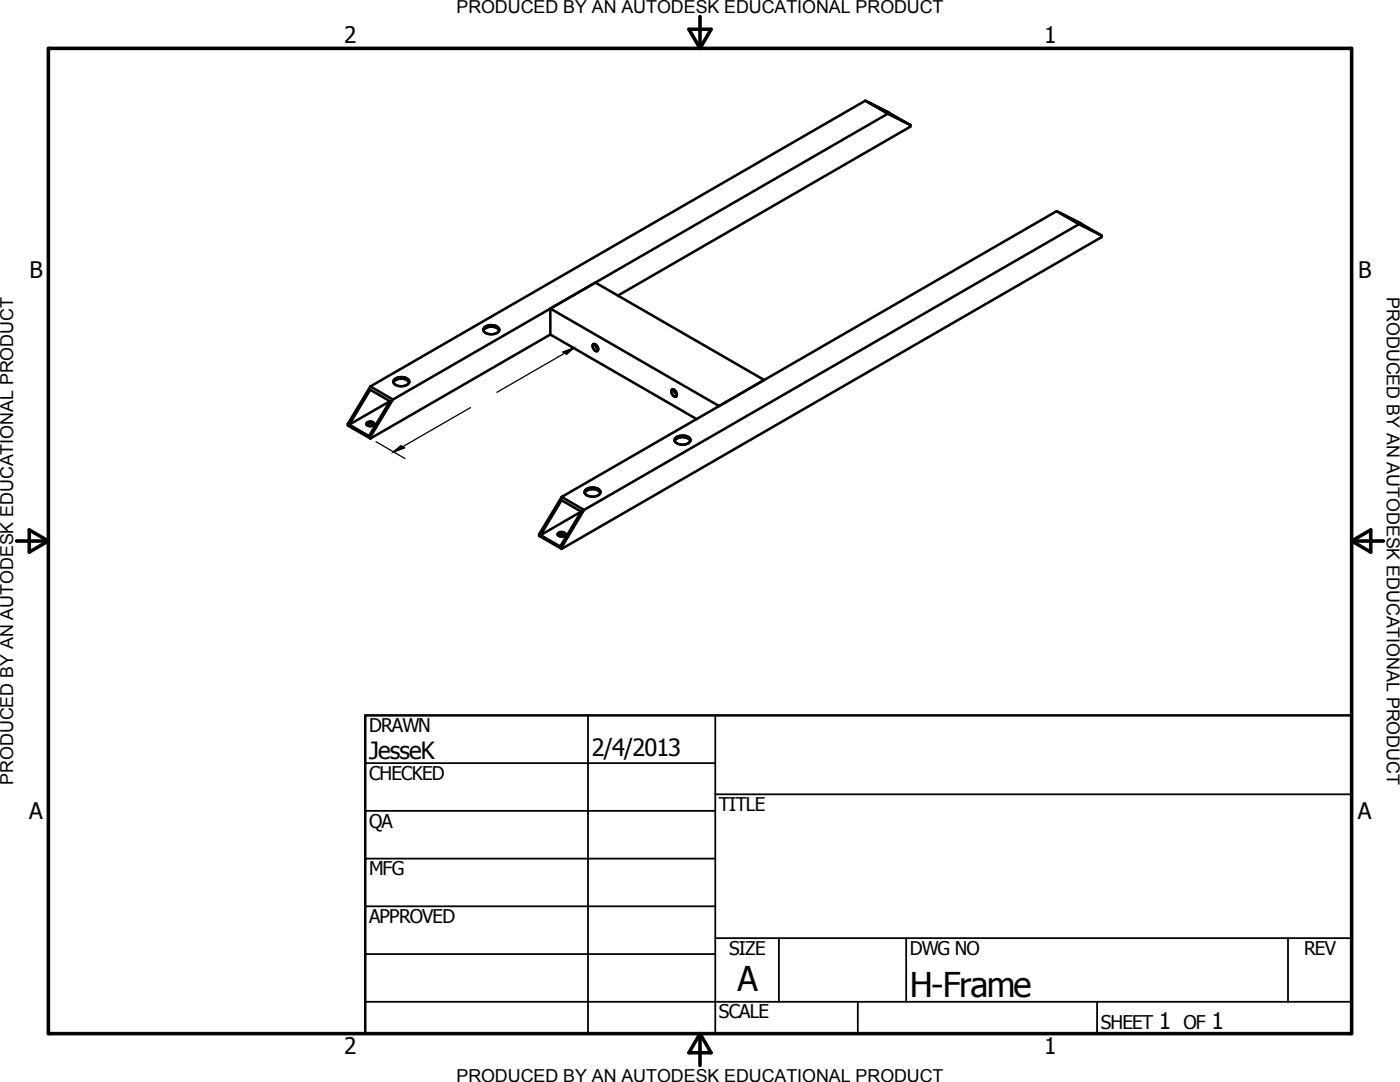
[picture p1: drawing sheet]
<svg xmlns="http://www.w3.org/2000/svg" width="279mm" height="216mm" viewBox="0 0 279 216" stroke-linecap="round" stroke-linejoin="round" font-family="sans-serif">
<g fill="none" stroke="#000" stroke-width=".51">
<path d="M172.7 20.1l-98.8 57M172.7 20.1l4.8 2.4M172.7 20.1l4.5 2.6M177.2 22.7l-98.8 57M177.2 22.7l4.5 2.2M177.2 22.7l4.2 2.1M177.5 22.5l3.9 2.3M177.5 22.5l-.3 .2M177.5 22.5l-4.2-2.1 3.9 2.3M181.4 24.8l.3 .1M181.7 24.9v.4l-58.4 33.7M210.9 42.1l4.4 2.6"/>
<path d="M210.9 42.1l-98.8 57.1M210.9 42.1l4.7 2.5M211.5 42.4l3.9 2.3M215.3 44.7l-98.7 57.1M215.3 44.4l.3 .2M215.3 44.7l4.5 2.3M215.4 44.7l4.2 2.1M215.6 44.6l4 2.2M215.6 44.6l-.2 .1M219.6 46.8l.2 .2M219.8 47v.3l-107.7 62.2M73.9 77.1l-4.5 7.5"/>
<path d="M73.9 77.1l4.5 2.6M78.4 79.7l-4.5 7.5M78.5 76.3a1.97 1.97 0 0 1 3.2 0M78.7 75.7a2.08 2.08 0 0 1 2.9 .3 1.12 1.12 0 0 1-1.4 1.1 1.22 1.22 0 0 1-1.6-1.2zM96.5 65.9a2.01 2.01 0 0 1 3.1 0M96.6 65.4a2.13 2.13 0 0 1 3 .2v.2a1.6 1.6 0 0 1-2 .8 .89 .89 0 0 1-1-1.2zM109.8 66.8l-35.9 20.7M109.8 66.8l29.2 16.8M109.8 61.6l9-5.2 33.7 19.4-9 5.2zM109.8 61.6v5.2M118.3 68.7a.83 .83 0 0 1 .9 .4 .83 .83 0 0 1 0 1 1.04 1.04 0 0 1-.9-1.4zM118.8 68.7l.2 .6 .4 .4"/>
<path d="M134.1 77.7a.87 .87 0 0 1 .9 .5 .87 .87 0 0 1-.2 .9 .96 .96 0 0 1-.7-1.4zM134.5 77.8l.2 .5 .4 .4M69.4 84.6v.3l4.5 2.6M69.4 84.6l.3 .1M69.7 84.7l3.9 2.3M73.2 84.7a1.1 1.1 0 0 1 1.5 0M73.2 84.4a.86 .86 0 0 1 1.5 .3 .89 .89 0 0 1-1.6-.2zM73.6 87l.3 .2M73.9 87.2v.3M77.8 80.1l-8.1 4.6M77.8 80.1l-3.9-2.3-4.2 6.9M77.8 80.1l-4.2 6.9"/>
<path d="M112.1 99.2l-4.5 7.4M112.1 99.2l4.5 2.6M116.7 98.3a2.02 2.02 0 0 1 3.1 0M116.8 97.8a1.95 1.95 0 0 1 3 .4 1.65 1.65 0 0 1-2.3 .8 .78 .78 0 0 1-.7-1.2zM134.6 88a1.97 1.97 0 0 1 3.2 0M134.8 87.4a2.07 2.07 0 0 1 3 .2 1.12 1.12 0 0 1-1.5 1.1 1.24 1.24 0 0 1-1.6-1.1zM107.6 106.6v.3l4.5 2.6M107.6 106.6l.3 .2M107.9 106.8l3.9 2.2M111.3 106.8a1.06 1.06 0 0 1 1.5 0M111.4 106.4a.97 .97 0 0 1 1.5 .2 .88 .88 0 0 1-.8 .5 .88 .88 0 0 1-.8-.6zM111.8 109l.3 .2"/>
<path d="M112.1 109.2v.3M116 102.1l-8.1 4.7M116 102.1l-3.9-2.3-4.2 7M116 102.1l-4.2 6.9M116.6 101.8l-4.5 7.4M72.9 142.7h196.8v63.5h-196.8z"/>
</g>
<path d="M9.7 9.7h260v196.5h-260zM137.5 5.8h4.4l-2.2 3.9zM139.7 3.3v6.4M3.3 107.9h6.4M5.8 105.7l3.9 2.2-3.9 2.3zM269.7 107.9h6.4M269.7 107.9l3.9-2.2v4.5zM139.7 206.2v6.4M139.7 206.2l2.2 3.9h-4.4z" fill="none" stroke="#000" stroke-width=".71"/>
<g fill="none" stroke="#000" stroke-width=".36">
<path d="M72.9 152.3h69.8M117.3 142.7v63.5M142.7 158.5h127M142.7 142.7v63.5M72.9 161.8h69.8M72.9 171.3h69.8M72.9 180.8h69.8M72.9 190.4h69.8M72.9 199.9h196.8M142.7 187.2h127M155.4 187.2v12.7M171.2 199.9v6.3"/>
<path d="M180.8 187.2v12.7M218.9 199.9v6.3M257 187.2v12.7"/>
</g>
<path d="M112.4 70.3l2.1-.9-1.4 1.3zM114.5 69.4l-15.3 8.9M75 88.1l5.8 3.4M78.6 90.2l1.4-1.2 .7 .4zM93.9 81.3l-15.3 8.9" fill="none" stroke="#000" stroke-width=".25"/>
<path d="M112.4 70.3l2.1-.9-1.4 1.3zM78.6 90.2l1.4-1.2 .7 .4z" fill="#000" stroke="#000" stroke-width=".25"/>
<g font-size="6.8">
<text x="147.2" y="197.7">A</text>
<text x="181.6" y="199">H-Frame</text>
</g>
<g font-size="4.7">
<text x="73.7" y="151.4">JesseK</text>
<text x="118.1" y="150.8">2/4/2013</text>
</g>
<g font-size="4.5">
<text x="68.7" y="8.7">2</text>
<text x="208.4" y="8.7">1</text>
<text x="5.9" y="55.5">B</text>
<text x="271" y="55.5">B</text>
<text x="5.8" y="163.4">A</text>
<text x="271" y="163.4">A</text>
<text x="231.3" y="205.4">1</text>
<text x="241.8" y="205.4">1</text>
<text x="68.7" y="210.3">2</text>
<text x="208.4" y="210.3">1</text>
</g>
<g font-size="3.8">
<text x="73.7" y="146">DRAWN</text>
<text x="73.7" y="155.6">CHECKED</text>
<text x="143.5" y="161.8">TITLE</text>
<text x="73.7" y="165.2">QA</text>
<text x="73.7" y="174.7">MFG</text>
<text x="73.7" y="184.2">APPROVED</text>
<text x="145.5" y="190.5">SIZE</text>
<text x="181.6" y="190.6">DWG NO</text>
<text x="260.3" y="190.5">REV</text>
<text x="143.5" y="203.2">SCALE</text>
<text x="219.7" y="205.4">SHEET</text>
<text x="236.2" y="205.4">OF</text>
</g>
<g font-size="3.6">
<text x="91.1" y="2.6">PRODUCED BY AN AUTODESK EDUCATIONAL PRODUCT</text>
<text x="276.8" y="59.4" transform="rotate(90 276.8 59.4)">PRODUCED BY AN AUTODESK EDUCATIONAL PRODUCT</text>
<text x="2.6" y="156.5" transform="rotate(-90 2.6 156.5)">PRODUCED BY AN AUTODESK EDUCATIONAL PRODUCT</text>
<text x="91.1" y="215.9">PRODUCED BY AN AUTODESK EDUCATIONAL PRODUCT</text>
</g>
</svg>
